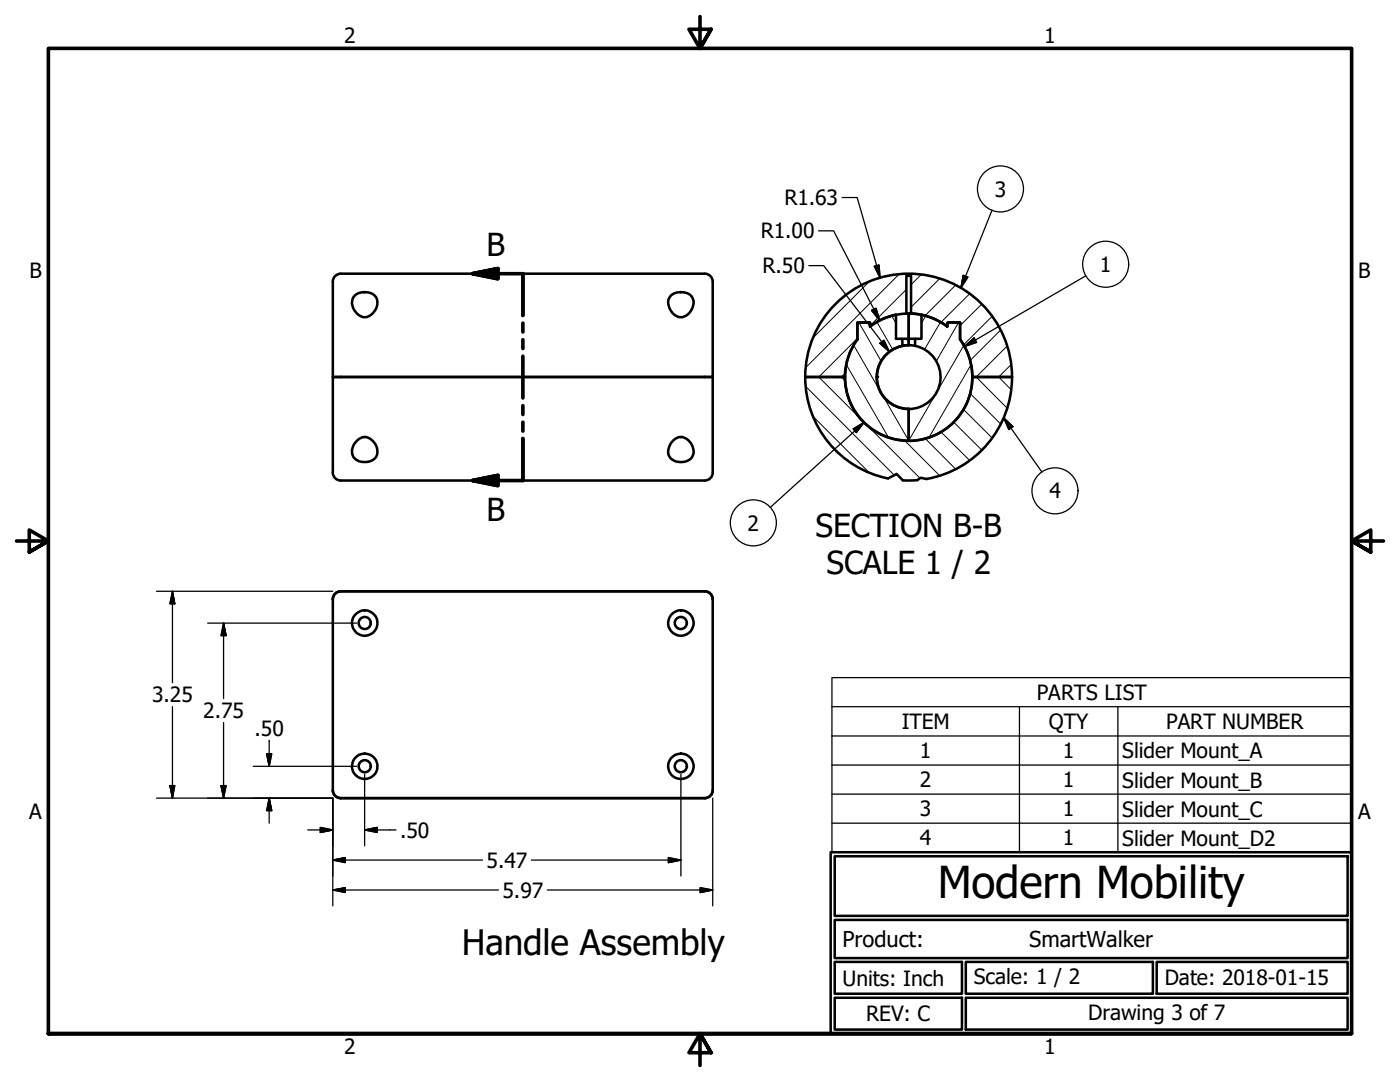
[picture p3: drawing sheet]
<svg xmlns="http://www.w3.org/2000/svg" width="279mm" height="216mm" viewBox="0 0 279 216" stroke-linecap="round" stroke-linejoin="round" font-family="sans-serif">
<!-- layer: Hatch (ANSI) -->
<g fill="none" stroke="#000" stroke-width=".2">
<path d="M173.4 56.2l-11.1 11.1M179.4 54.7l-18.5 18.6M180.9 57.7l-7.2 7.3M183.9 54.8l-2.1 2M187.5 55.6l-5.7 5.7M190.7 56.9l-6.1 6.1M193.5 58.6l-5.7 5.7M160.9 77.2l17.6 17.6M168.7 74.4l-.8 .8 .8 .9M168.9 72.8l8.4 14.4M170.4 68.9l11 19 10.9-18.9M171.1 67.5l-7.7 7.7 20.2 20.2"/>
<path d="M171.4 64.3l4.5 7.8M175 64.3l3.2 5.5M178 63l.8 1.5M180.9 62.2l-.3 .4M184.7 63l-.8 1.5M187.7 64.3l-3.2 5.5M191.3 64.3l-4.5 7.8M193.6 78.5l6.1 6.1M193.8 72.8l-8.4 14.4M195.9 60.7l-4.3 4.3M198 63.1l-5.7 5.7M199.7 65.9l-6.1 6.1"/>
<path d="M201 69l-6.2 6.2 6.2 6.2M201.8 72.7l-2.5 2.5 2.5 2.6M162.3 83.1l11.1 11.1M180.5 87.9l7 7M181.4 81.6h.1M184.6 87.5l6.1 6.1M187.8 86.2l5.7 5.7M190.3 84.2l5.6 5.6M192.3 81.7l5.7 5.7"/>
</g>
<!-- layer: Visible (ANSI) -->
<g fill="none" stroke="#000" stroke-width=".51">
<path d="M68 54.6a1.59 1.59 0 0 0-1.6 1.6v19h1.6M68 54.6h72.7a1.59 1.59 0 0 1 1.5 1.6v19h-1.6M70.8 59a3.1 3.1 0 0 1 4.3 .3 2.86 2.86 0 0 1-2.6 4 2.78 2.78 0 0 1-1.7-4.3zM133.9 59a3.1 3.1 0 0 1 4.2 .3 2.86 2.86 0 0 1-2.5 4 2.98 2.98 0 0 1-2-4zM68 75.2h-1.6v19.1a1.59 1.59 0 0 0 1.6 1.6M68 75.2h72.6M140.6 75.2h1.6v19.1a1.59 1.59 0 0 1-1.5 1.6h-72.7M160.7 75.2a20.6 20.6 0 0 1 20.6-20.6 20.6 20.6 0 0 1 20.7 20.6M160.7 75.2h8M160.7 75.2a20.6 20.6 0 0 0 16.5 20.3M168.6 75.2a12.7 12.7 0 0 0 12.7 12.8 12.7 12.7 0 0 0 12.8-12.8M168.6 75.2a12.3 12.3 0 0 1 2.5-7.4 12.7 12.7 0 0 0-1.1 13.2 12.7 12.7 0 0 0 11.3 6.9"/>
<path d="M171.1 64.5v3.2M173.5 64.4l.1 .1-.1-.2h-2.3l-.1 .2M173.6 65.1a12.7 12.7 0 0 1 5.2-2.3v4.8h1.3v1.4l1.2-.1M173.7 64.5v.7M180.1 69a6.3 6.3 0 0 0-5.1 6.9 6.3 6.3 0 0 0 6.3 5.7M180.1 67.6h1.3v1.3v-1.3h1.2M180.9 62.6v-7.6h.9v7.6a12.7 12.7 0 0 0-8.2 2.6M181.3 68.9l1.3 .1M181.3 68.9a6.4 6.4 0 0 0-5.7 9.2 6.4 6.4 0 0 0 10.8 1 6.4 6.4 0 0 0-3.8-10.1M181.3 62.6a12.7 12.7 0 0 1 7.7 2.6M181.4 62.5v5.1M181.8 62.5a12.7 12.7 0 0 1 7.3 2.6"/>
<path d="M183.9 62.8v4.8h-1.3v1.4M189.1 64.5l.1-.2h2.3l.1 .2M189.1 64.5v.7M189.2 64.4l-.1 .1M191.6 64.5v3.2M191.6 67.7a12.7 12.7 0 0 1 2.5 7.5M191.6 67.7a12.7 12.7 0 0 1 1.1 13.3 12.7 12.7 0 0 1-11.4 7M194.1 75.2h7.9M202 75.3a20.6 20.6 0 0 1-17.1 20.3M71.3 87.9a2.08 2.08 0 0 1 3.3 .4 2.27 2.27 0 0 1 .6 2.6 2.27 2.27 0 0 1-2.4 1.3 2.27 2.27 0 0 1-2.4-1.3 2.27 2.27 0 0 1 .6-2.6zM134.4 87.9a2.18 2.18 0 0 1 3.6 .7 2.24 2.24 0 0 1 .1 2.5 2.24 2.24 0 0 1-2.2 1.1 2.22 2.22 0 0 1-2.3-1.1 2.22 2.22 0 0 1 .2-2.5zM181.4 81.6v6.3"/>
<path d="M183.1 95.8l-3 .1M66.4 119.5v38.2a1.59 1.59 0 0 0 1.6 1.6M68 118a1.59 1.59 0 0 0-1.6 1.6M68 118h72.7a1.59 1.59 0 0 1 1.5 1.6M142.2 119.5v38.2a1.59 1.59 0 0 1-1.5 1.6h-72.7"/>
<circle cx="72.8" cy="124.3" r="1.21"/>
<circle cx="72.8" cy="124.3" r="2.54"/>
<circle cx="135.9" cy="124.3" r="1.21"/>
<circle cx="135.9" cy="124.3" r="2.52"/>
<circle cx="72.8" cy="152.9" r="1.21"/>
<circle cx="72.8" cy="152.9" r="2.54"/>
<circle cx="135.9" cy="152.9" r="1.21"/>
<circle cx="135.9" cy="152.9" r="2.54"/>
</g>
<g fill="#000">
<circle cx="175" cy="75.2" r=".25"/>
<circle cx="194.1" cy="75.2" r=".25"/>
</g>
<!-- layer: Break Line (ANSI) -->
<path d="M177.2 95.5l1.7-.9 1.3 1.2M185 95.6l-1.3-.3-.6 .5" fill="none" stroke="#000" stroke-width=".51"/>
<!-- layer: Section Line (ANSI) -->
<path d="M94.3 54.6l5.1-1v2zM94.3 54.6h10.1v8.3M104.4 64.5v1.8M104.4 67.8v1.8M104.4 71.1v8.3M94.3 95.9l5.1-1v2zM104.4 80.9v1.8M104.4 84.2v1.8M104.4 87.5v8.4h-10.1" fill="none" stroke="#000" stroke-width=".72"/>
<path d="M94.3 54.6l5.1-1zM94.3 54.6l5.1-1v2zM94.3 95.9l5.1-1zM94.3 95.9l5.1-1v2z" fill="#000" stroke="#000" stroke-width=".72"/>
<!-- layer: Symbol (ANSI) -->
<g fill="none" stroke="#000" stroke-width=".25">
<path d="M192.2 54.9l1 .4-1.4 2.1zM198 41.9l-6.2 15.5M216.7 55l-24.2 14.1M192.5 69.1l1.9-1.7 .5 .9zM170.3 85.6l2.1-1.3-1.5 2zM172.4 84.3l-18.7 17M200.3 83.4l1.8 1.7-.8 .6zM200.3 83.4l7.6 10.8M166 141v-5.8h103.7v5.8M166 141h103.7v5.9M166 141v29.1h103.7v-23.2M166 146.9h103.7"/>
<path d="M166 152.7h103.7M166 158.5h103.7M203.5 141v29.1M223.1 141v29.1M166 164.3h103.7"/>
<circle cx="199.7" cy="37.7" r="4.6"/>
<circle cx="220.7" cy="52.7" r="4.6"/>
<circle cx="210.5" cy="97.9" r="4.6"/>
<circle cx="150.3" cy="104.3" r="4.6"/>
</g>
<!-- layer: Border (ANSI) -->
<path d="M139.7 3.3v6.4l-2.2-3.9h4.4l-2.2 3.9 2.2-3.9M3.3 107.9h6.4l-3.9-2.2v4.5l3.9-2.3-3.9 2.3M276.1 107.9h-6.4l3.9-2.2v4.5l-3.9-2.3 3.9 2.3M9.7 206.2v-196.5h260v196.5h-260h260M141.9 210.1l-2.2-3.9 2.2 3.9h-4.4l2.2-3.9v6.4" fill="none" stroke="#000" stroke-width=".72"/>
<!-- layer: Title (ANSI) -->
<path d="M165.8 170.1h103.9v36.1h-103.9zM166.6 170.9h102.3v11.9h-102.3zM166.6 183.6h102.3v7.6h-102.3zM166.6 191.9h25.4v6.4h-25.4zM166.6 199.1h25.4v6.3h-25.4zM192.7 191.9h37.4v6.4h-37.4zM192.7 199.1h76.2v6.3h-76.2zM230.8 191.9h38.1v6.4h-38.1z" fill="none" stroke="#000" stroke-width=".51"/>
<!-- layer: Dimension (ANSI) -->
<g fill="none" stroke="#000" stroke-width=".25">
<path d="M168.1 39.4h3l4.5 16M161.4 53h3l13.1 17.2M163.4 46.1h3l9.2 17.9M174.5 53.1l.9-.2 .2 2.5zM173.9 61.9l.9-.4 .8 2.5zM175.6 68.5l.8-.6 1.1 2.3zM31.2 118h35.2M34.4 118l.5 2.5h-1zM34.4 118v18.2M41.4 124.3h29.8M44.6 124.3l.5 2.5h-1zM44.6 124.3v15.1"/>
<path d="M31.2 159.3h35.2v21.5M33.9 156.8h1l-.5 2.5zM34.4 141v18.3M44.1 156.8h1l-.5 2.5zM44.6 144.2v15.1M50.5 152.9h20.7M53.2 150.4h1l-.5 2.5zM53.7 159.3l.5 2.5h-1zM53.7 147.7v5.2M53.7 159.3v5M72.8 154.5v14.3M135.9 154.5v20.3"/>
<path d="M142.2 159.3v21.5M61.4 165.6h5M63.9 165.1l2.5 .5-2.5 .5zM66.4 171.6l2.5-.5v1zM66.4 177.6l2.5-.5v1zM66.4 171.6h29.9M66.4 177.6h33.1M72.8 165.6l2.5-.5v1zM72.8 165.6h6.2M106 171.6h29.9M109.2 177.6h33M133.4 171.1l2.5 .5-2.5 .5z"/>
<path d="M139.7 177.1l2.5 .5-2.5 .5z"/>
</g>
<g fill="#000" stroke="#000" stroke-width=".25">
<path d="M174.5 53.1l1.1 2.3zM174.5 53.1l.9-.2 .2 2.5zM173.9 61.9l1.7 2.1zM173.9 61.9l.9-.4 .8 2.5zM175.6 68.5l1.9 1.7zM175.6 68.5l.8-.6 1.1 2.3zM34.4 118l.5 2.5zM34.4 118l.5 2.5h-1zM44.6 124.3l.5 2.5zM44.6 124.3l.5 2.5h-1zM33.9 156.8l.5 2.5zM33.9 156.8h1l-.5 2.5z"/>
<path d="M44.1 156.8l.5 2.5zM44.1 156.8h1l-.5 2.5zM53.2 150.4l.5 2.5zM53.2 150.4h1l-.5 2.5zM53.7 159.3l.5 2.5zM53.7 159.3l.5 2.5h-1zM63.9 166.1l2.5-.5zM63.9 165.1l2.5 .5-2.5 .5zM66.4 171.6l2.5-.5zM66.4 171.6l2.5-.5v1zM66.4 177.6l2.5-.5zM66.4 177.6l2.5-.5v1z"/>
<path d="M72.8 165.6l2.5-.5zM72.8 165.6l2.5-.5v1zM133.4 172.1l2.5-.5zM133.4 171.1l2.5 .5-2.5 .5zM139.7 178.1l2.5-.5zM139.7 177.1l2.5 .5-2.5 .5z"/>
</g>
<!-- layer: Symbol (ANSI) -->
<path d="M192.2 54.9l-.4 2.5zM192.2 54.9l1 .4-1.4 2.1zM192.5 69.1l1.9-1.7zM192.5 69.1l1.9-1.7 .5 .9zM172.4 84.3l-1.5 2zM170.3 85.6l2.1-1.3-1.5 2zM200.3 83.4l1.8 1.7zM200.3 83.4l1.8 1.7-.8 .6z" fill="#000" stroke="#000" stroke-width=".25"/>
<text font-size="8.8" x="187.2" y="179.2">Modern Mobility</text>
<text font-size="7" x="92.2" y="190.5">Handle Assembly</text>
<g font-size="6.3">
<text x="97.1" y="51.1">B</text>
<text x="97.1" y="104">B</text>
<text x="162.8" y="107.1">SECTION B-B</text>
<text x="164.9" y="114.6">SCALE 1 / 2</text>
</g>
<g font-size="4.4">
<text x="168.1" y="189">Product:</text>
<text x="205.4" y="189">SmartWalker</text>
</g>
<g font-size="4.2">
<text x="68.7" y="8.6">2</text>
<text x="208.4" y="8.6">1</text>
<text x="156.5" y="40.9">R1.63</text>
<text x="198.5" y="39.2">3</text>
<text x="151.8" y="47.6">R1.00</text>
<text x="5.9" y="55.5">B</text>
<text x="152.1" y="54.5">R.50</text>
<text x="219.5" y="54.3">1</text>
<text x="271.1" y="55.5">B</text>
<text x="209.4" y="99.4">4</text>
<text x="149.2" y="105.9">2</text>
<text x="30.4" y="140.1">3.25</text>
<text x="40.6" y="143.3">2.75</text>
<text x="206.9" y="139.7">PARTS LIST</text>
<text x="50.8" y="146.8">.50</text>
<text x="180" y="145.5">ITEM</text>
<text x="209.3" y="145.5">QTY</text>
<text x="232.7" y="145.5">PART NUMBER</text>
<text x="183.6" y="151.3">1</text>
<text x="212.1" y="151.3">1</text>
<text x="224" y="151.3">Slider Mount_A</text>
<text x="183.6" y="157.1">2</text>
<text x="212.1" y="157.1">1</text>
<text x="224" y="157.1">Slider Mount_B</text>
<text x="5.8" y="163.4">A</text>
<text x="79.8" y="167.1">.50</text>
<text x="183.6" y="162.9">3</text>
<text x="212.1" y="162.9">1</text>
<text x="224" y="162.9">Slider Mount_C</text>
<text x="271" y="163.4">A</text>
<text x="97.1" y="173.1">5.47</text>
<text x="183.6" y="168.7">4</text>
<text x="212.1" y="168.7">1</text>
<text x="224" y="168.7">Slider Mount_D2</text>
<text x="100.3" y="179.1">5.97</text>
<text x="168.1" y="196.7">Units: Inch</text>
<text x="194.4" y="196.4">Scale: 1 / 2</text>
<text x="232.5" y="196.6">Date: 2018-01-15</text>
<text x="172.9" y="203.8">REV: C</text>
<text x="217.2" y="203.5">Drawing 3 of 7</text>
<text x="68.7" y="210.3">2</text>
<text x="208.4" y="210.3">1</text>
</g>
</svg>
